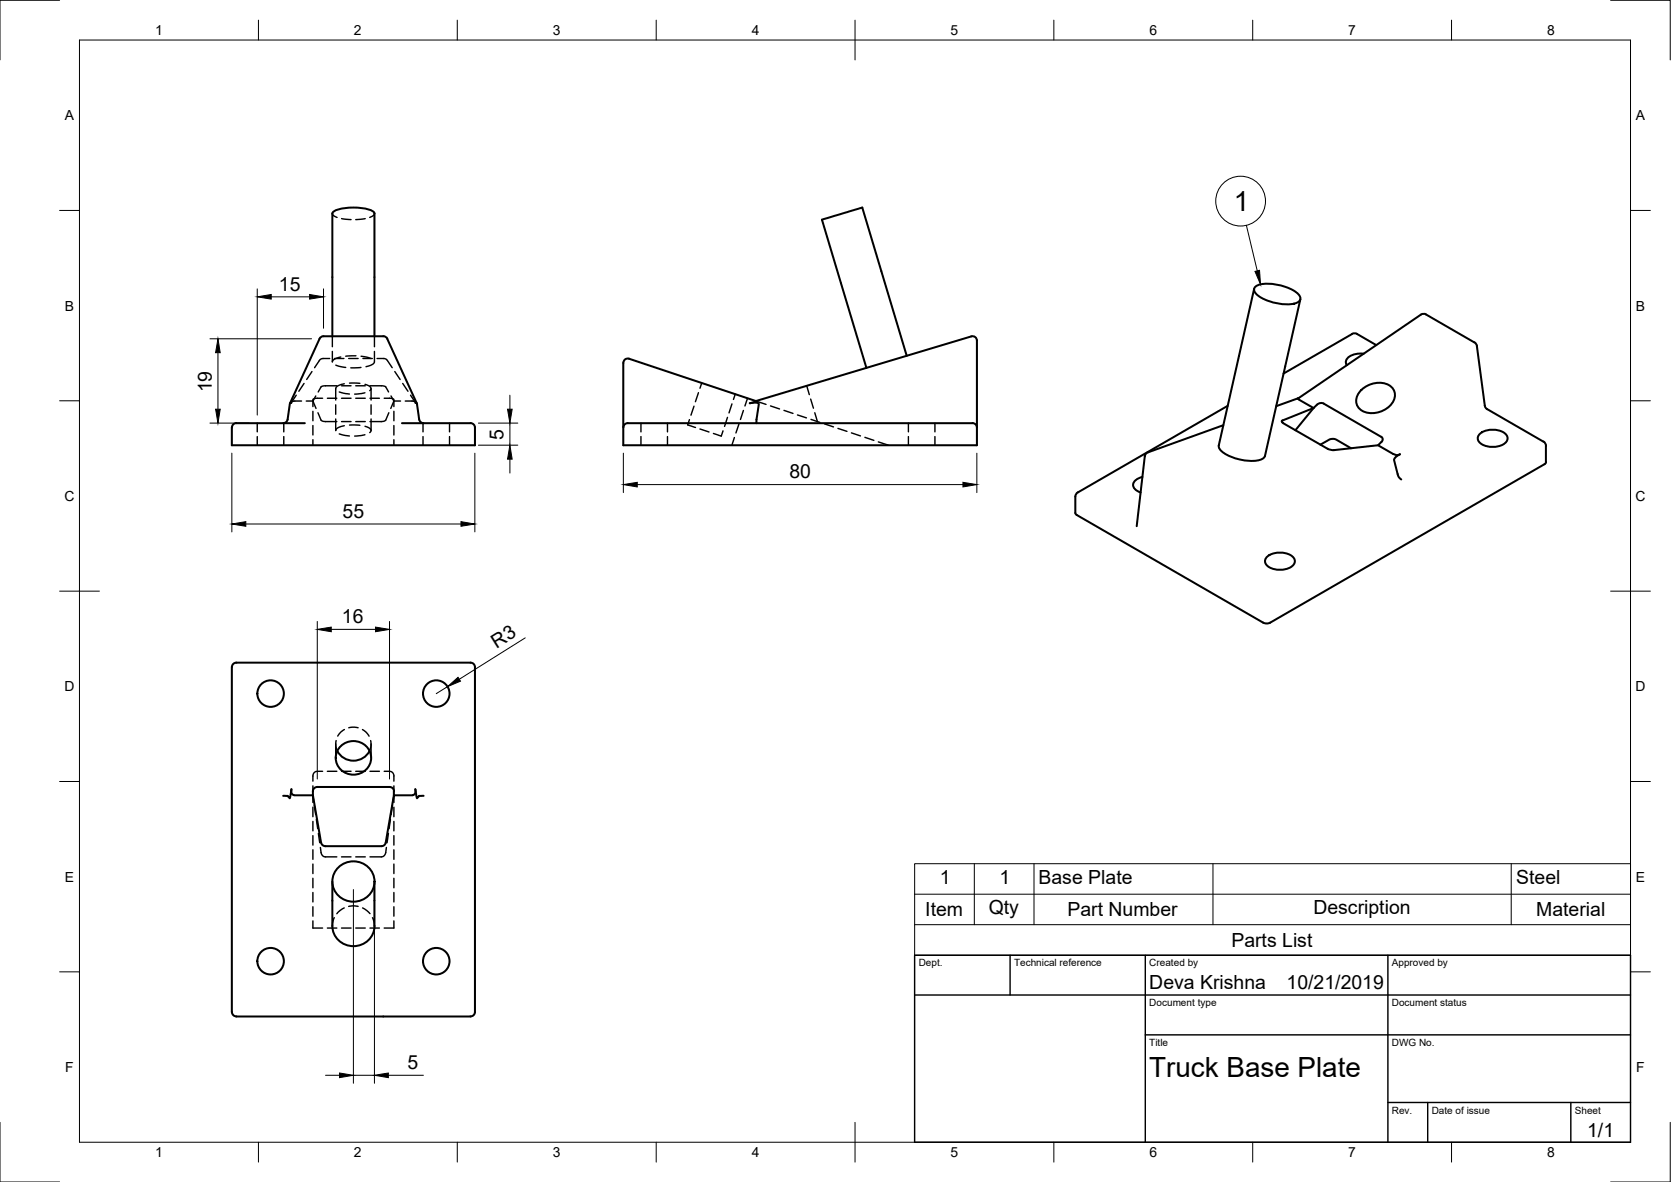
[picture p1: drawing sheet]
<svg xmlns="http://www.w3.org/2000/svg" width="420mm" height="297mm" viewBox="0 0 420 297" stroke-linecap="round" stroke-linejoin="round" font-family="sans-serif">
<!-- layer: Visible -->
<g fill="none" stroke="#000" stroke-width=".51">
<path d="M315.3 72.6l-8.9 39.3a3.2 3.2 0 0 0 2.5 2.6 11.1 11.1 0 0 0 8.6 .8l.6-.7 8.9-39.4M315.7 72a9.5 9.5 0 0 1 7.8 .2 4.8 4.8 0 0 1 3.5 2.8 1.61 1.61 0 0 1-1.6 1.3 12.5 12.5 0 0 1-9.6-2.5 1.15 1.15 0 0 1-.1-1.8zM358.6 79l12.1 7M358.6 79a1.22 1.22 0 0 0-1.3 .1l-30.9 21 .3 .4 3.6 2-7.8 3.2-.2 .2 .3 .4M83.6 84.5v-30.8a1.79 1.79 0 0 1 1.5-1.1 13.9 13.9 0 0 1 8.7 .5l.4 .6-.1 30.8M158.2 90.2l31.9 10.6M158.2 90.1a1.14 1.14 0 0 0-1.5 1.1v20.7h88.9v-26.3a1.11 1.11 0 0 0-1.4-1.1l-55.7 16.8a1.91 1.91 0 0 1 2.3 .3l-.6 4.7M228 89.4l-11.2-37.2-.6 .1-9.5 2.9 11.1 37.2M342.3 98a5.9 5.9 0 0 1 7.5-.8 3.2 3.2 0 0 1-.4 4.8 5.9 5.9 0 0 1-7.5 .8 3.2 3.2 0 0 1 .4-4.8zM342.9 88.9a4.3 4.3 0 0 0-4.5 1.7l.2 1.2M346.1 86.7l-4.9-2.8-.9-.1-17.6 10.1M370.7 86l.5 .4 .2 .6 1.9 15 .3 .6 14.5 8.4"/>
<path d="M59.4 106.3h17.2M59.4 106.3a1.11 1.11 0 0 0-1.1 1.1M71.2 106.3a1.13 1.13 0 0 0 1.1-.9l.6-4 7.6-16.5 .8-.4h15.1l.6 .2 .4 .4 7.4 16.3 .6 4a1.17 1.17 0 0 0 1.1 .9M101.1 106.3h17.2M118.3 106.3a1.11 1.11 0 0 1 1.1 1.1v4.5h-61.1v-4.5M157.8 106.3h86.7M157.9 106.3a1.11 1.11 0 0 0-1.2 1.1M244.5 106.3a1.11 1.11 0 0 1 1.1 1.1M287.3 119.9l-.7 .2a1.91 1.91 0 0 0-1.5 2.4 2.97 2.97 0 0 0 1.7 1.3M307.6 106.9l-18.9 6.7a1.26 1.26 0 0 0-.8 1.1l-2.1 17.5M308.7 102l-37.7 21.7M322.6 106.3l11.2 6.5"/>
<path d="M326.5 100.1l-5.6 2M331.1 101.7l-5.4 6.4M332 111.7l2.2-1.2a2.06 2.06 0 0 1 1.8 0l3.7 2.2M332.8 101.4l14.5 8.4a.78 .78 0 0 1 0 1.3M332.9 101.4l-.7-.1-1.1 .4M333.8 112.8l1.6 .3M335.4 113.1l11.1-1.2 4.1 2.3 .8 .2 .6-.2a2.07 2.07 0 0 0-1.5 1.5l.9 3.4a1.84 1.84 0 0 0 .9 1.4M347.3 111.1l-.8 .8M372.1 109a5.2 5.2 0 0 1 6.8 .4 1.82 1.82 0 0 1-1.5 2.6 5.2 5.2 0 0 1-5.6-1.1 1.42 1.42 0 0 1 .3-1.9zM388.1 111l.5 .4 .1 .7v4l-.3 .6-69 39.8-.7 .2-1.1-.2-46.9-27.1-.3-.5v-4.1l.2-.6 .4-.5M318.6 139.9a5.2 5.2 0 0 1 6.8 .4 1.82 1.82 0 0 1-1.5 2.5 5.2 5.2 0 0 1-5.6-1.1 1.42 1.42 0 0 1 .3-1.8zM58.3 167.6v86.7"/>
<path d="M58.3 167.6a1.11 1.11 0 0 1 1.1-1.1h58.9a1.11 1.11 0 0 1 1.1 1.1v86.7a1.11 1.11 0 0 1-1.1 1.1M71.2 200h1.1l.6 .6 .4-2.3a1.05 1.05 0 0 0 .8 1.6h4.6l2 11.9M78.7 199.9v-1.1a1.07 1.07 0 0 1 1.1-1h18.1a1.09 1.09 0 0 1 1.2 1l-.1 1.1M84.8 188.7a4.6 4.6 0 0 0 8.1 0M85.5 187.7a4.4 4.4 0 0 1 6.1-.6 4.4 4.4 0 0 1 .7 6.1 4.4 4.4 0 0 1-6.1 .6 4.4 4.4 0 0 1-.7-6.1zM106.5 200h-1.1l-.6 .6-.4-2.3a1.05 1.05 0 0 1-.8 1.6h-4.6l-2 11.9a1.09 1.09 0 0 1-1.1 .8M80.7 211.8a1.1 1.1 0 0 0 1.1 .8h14.1M85.1 217.9a5.2 5.2 0 0 1 7.4-.1 5.2 5.2 0 0 1 .1 7.3 5.2 5.2 0 0 1-7.3 .2 5.2 5.2 0 0 1-.2-7.4zM83.6 221.5v11.2a5.3 5.3 0 0 0 5.3 5.1 5.3 5.3 0 0 0 5.3-5.1l-.1-11.2M58.3 254.3a1.11 1.11 0 0 0 1.1 1.1M59.4 255.4h58.9"/>
<circle cx="68" cy="174.3" r="3.3"/>
<circle cx="109.7" cy="174.3" r="3.3"/>
<circle cx="68" cy="241.6" r="3.3"/>
<circle cx="109.7" cy="241.6" r="3.3"/>
</g>
<!-- layer: Hidden -->
<g fill="none" stroke="#000" stroke-width=".36">
<path d="M83.6 53.7l.3 .5 .9 .4M85.9 54.9l2.4 .3M91.8 54.9l-2.3 .3M94.1 53.7l-.3 .5-.8 .4M74.5 99.3l-1.2 1.8M76.5 96.4l-1.4 1.9M78.4 93.4l-1.3 2M79.4 99.5l-.7 1.3M82.9 90.1h-1.7l-.7 .2-1.4 2.1M83.6 88.3v2.6a2.44 2.44 0 0 1 2.1-1.2M83.6 84.5v2.6M84.1 90.1h2.4"/>
<path d="M84.4 91.8l2.5 .5M84.7 97l-3.7 .1-1 1.4M85.3 98.5l2.6 .5M85.9 97h2.4M86.6 96.4a2.38 2.38 0 0 0-2.2 1.2v2.9M87.7 90.1h2.3M87.9 96.3h2.6M89.5 97h2.3M89.5 89.4l-2.6 .1M90.8 92.3l-2.6 .1M90.8 89.5l2.5 .6M91.2 90.1h2.4"/>
<path d="M91.8 98.7l-2.6 .3M91.8 96.6a1.38 1.38 0 0 1 1.5 1.2l-.3 .4M93 97l3.7 .1 1 1.4M93.3 97.6v2.9M94.1 88.3v2.6a2.5 2.5 0 0 1-2.1 1.2M94.1 84.5v2.6M94.8 90.1h1.7l.7 .2 1.4 2.1M98.3 99.5l.7 1.3M99.3 93.4l1.3 2M101.3 96.4l1.3 1.9M103.2 99.3l1.2 1.8M175.6 98.7l-.7 2.3"/>
<path d="M176.4 96.2l-.4 1.4M184.9 99l-.5 1.4M202.8 97l.7 2.2M64.7 106.3v2.2M64.7 109.7v2.2M71.4 106.3v2.2M71.4 109.7v2.2M75.8 100.8h-1.9l-.6 .2v.3l-.1-.1-.3 .1M77 100.8h1.7M78.7 100.8l.8 1.8M78.7 100.8v1.4M78.7 103.4v2.3"/>
<path d="M78.7 106.9v2.4M78.7 110.5v1.4M79.9 103.7l.8 1.9 .4 .2 3.6 .1M81.1 100.1l-2 .1-.4 .2v.4M82.3 100.1h2.4M84.4 105.3v2.9a2.38 2.38 0 0 1 2.2-1.2M84.4 101.7v2.4M85.3 109l2.6 .6M85.9 100.1h2.4M85.9 105.9h2.4M87.9 106.8l2.6 .1M89.5 100.1h2.3"/>
<path d="M89.5 105.9h2.3M91.8 109.2l-2.6 .4M91.8 107.1a1.38 1.38 0 0 1 1.5 1.3l-.3 .3M93 100.1h2.4M93.3 101.7v2.4M93.3 105.3v2.9M96.6 100.1l2.1 .1 .3 .2v.4M97.8 103.7l-.8 1.9-.4 .2-3.6 .1M99 100.8h1.7M99 100.8l-.7 1.8M99 100.8v1.4M99 103.4v2.3"/>
<path d="M99 106.9v2.4M99 110.5v1.4M101.9 100.8h1.9l.6 .2v.3l.2-.1 .2 .1M106.4 106.3v2.2M106.4 109.7v2.2M113 106.3v2.2M113 109.7v2.2M161.2 106.3v2.2M161.2 109.7v2.2M167.8 106.3v2.2M167.8 109.7v2.2M173.4 105.5l-.5 1.3 2 .6"/>
<path d="M174.5 102.1l-.8 2.2M176 107.8l2.3 .8M181.8 108.3l-.4 1.3-2-.7M182.9 104.9l-.7 2.3M184 101.5l-.7 2.3M184.7 109.9l-.7 2M185.8 106.6l-.8 2.2M186.9 103.2l-.7 2.2M188 100.1l-.7 1.9M190.1 100.8l2.5 .8M193.7 102l2.3 .8M197.1 103.1l2.3 .8"/>
<path d="M200.5 104.3l2.3 .7M203.8 100.3l.7 2.3M203.9 105.4l2.3 .8M204.9 103.7l.6 2.2M207.3 106.5l2.3 .8M210.7 107.7l2.3 .7M214.1 108.8l2.2 .7M217.5 109.9l2.2 .8M220.9 111l2.5 .9M228.4 106.3v2.2M228.4 109.7v2.2M235.1 106.3v2.2"/>
<path d="M235.1 109.7v2.2M78.7 197.5v1.3M81.1 193.8h-1.3a1.12 1.12 0 0 0-1.1 1.2v1.3M82.3 193.8h2.4M84.4 187v3.5M84.5 186.1v1.5l.3 1.1M85.9 193.8h2.4M86.6 183.3l-.8 .6-.9 1.1M87.7 182.9l.9-.2 1.4 .2M89.5 193.8h2.3M91.1 183.3l.8 .6 .9 1.1M93 193.8h2.4"/>
<path d="M93.2 186.1l.1 1.5-.4 1.1M93.3 187v3.5M96.6 193.8h1.3a1.12 1.12 0 0 1 1.1 1.2v1.3M99 197.5v1.3M78.7 202.8v2.4M78.7 206.4v2.4M78.7 210v2.4M78.7 213.6v2.3M78.7 217.1v2.4M78.9 201.2l-.2-1.3v1.8M79 202.4l.4 2.3M79.5 205.9l.4 2.3"/>
<path d="M80.1 209.4l.3 2.4M80.6 213l.1 1.3a1.16 1.16 0 0 0 1.1 1h2.9M85.9 215.3h2.4M89.5 215.3h2.3M97.2 213l-.2 1.3a1.16 1.16 0 0 1-1.1 1h-2.9M97.7 209.4l-.4 2.4M98.2 205.9l-.4 2.3M98.7 202.4l-.4 2.3M98.8 201.2l.2-1.3v1.8M99 202.8v2.4M99 206.4v2.4M99 210v2.4"/>
<path d="M99 213.6v2.3M99 217.1v2.4M78.7 220.7v2.4M78.7 224.3v2.4M78.7 227.9v2.3M78.7 231.4v1.8h2.4M82.3 233.2h2.4M84.1 230.6l-.5 2.1M85.9 233.2h2.4M86.6 228.2l-1.1 .6-.8 .8M87.7 227.8l.8-.1 1.5 .1M89.5 233.2h2.3"/>
<path d="M91.2 228.2l1 .6 .8 .8M93 233.2h2.4M93.7 230.6l.4 2.1M99 220.7v2.4M99 224.3v2.4M99 227.9v2.3M99 231.4v1.8h-2.4"/>
</g>
<!-- layer: Border -->
<g fill="none" stroke="#000" stroke-width=".25">
<path d="M15 .1h-15v15M20 10.1h390v276.9h-390zM65 5.1v5M115 5.1v5M165 5.1v5M215 5.1v10M265 5.1v5M315 5.1v5M365 5.1v5M405 .1h15v15M15 52.9h5M410 52.9h5"/>
<path d="M15 100.7h5M410 100.7h5M15 148.6h10M405 148.6h10M15 196.4h5M410 196.4h5M15 244.2h5M410 244.2h5M0 282.1v14.9h15M65 287v5M115 287v5M165 287v5"/>
<path d="M215 282.1v9.9M265 287v5M315 287v5M365 287v5M420 282.1v14.9h-15"/>
</g>
<!-- layer: TitleBlock -->
<path d="M230 240.1h180v46.9h-180zM230 250h180M254 240.1v9.9M288 240.1v46.9M349 240.1v46.9M288 260.1h122M349 277.1h61M359 277.1v9.9M395 277.1v9.9" fill="none" stroke="#000" stroke-width=".36"/>
<!-- layer: BOM -->
<g fill="none" stroke="#000" stroke-width=".25">
<path d="M313.4 56.6l2.7 11.5M230 217.1h180v23h-180zM245 217.1v15.3M260 217.1v15.3M305 217.1v15.3M380 217.1v15.3M230 232.4h180M230 224.7h180"/>
<circle cx="311.9" cy="50.5" r="6.3"/>
</g>
<path d="M315.6 68.2l1.1-.3 .2 3.6z" fill="#000" stroke="#000" stroke-width=".25"/>
<!-- layer: Dimensions -->
<g fill="none" stroke="#000" stroke-width=".25">
<path d="M64.7 72.6v31.7M68.2 74.6h9.7M81.3 72.6v9.9M52.8 85.1h25.5M54.8 88.6v14.2M128.2 99.3v3.5M52.8 106.3h9.9M58.3 113.9v19.8M119.4 113.9v19.8M120.3 106.3h9.9M120.3 111.9h9.9M128.2 106.3v5.6"/>
<path d="M128.2 115.4v3.5M156.7 113.9v9.9M245.6 113.9v9.9M61.8 131.7h54.1M160.2 121.8h81.9M79.8 156.2v39.6M83.3 158.2h11.1M97.9 156.2v39.6M112.5 172.6l-2.8 1.7M132.1 160.3l-16.6 10.4M88.9 223.5v48.7M94.1 223.5v48.7"/>
<path d="M81.9 270.2h3.5M88.9 270.2h5.2M97.6 270.2h8.9"/>
</g>
<g fill="#000" stroke="#000" stroke-width=".25">
<path d="M64.7 74.6l3.5-.6v1.2zM77.9 74l3.4 .6-3.4 .6zM54.8 85.1l.6 3.5h-1.2zM54.2 102.8h1.2l-.6 3.5zM127.6 102.8h1.2l-.6 3.5zM128.2 111.9l.6 3.5h-1.2zM58.3 131.7l3.5-.6v1.2zM115.9 131.1l3.5 .6-3.5 .6zM156.7 121.8l3.5-.6v1.2zM242.1 121.2l3.5 .6-3.5 .6zM79.8 158.2l3.5-.6v1.2zM94.4 157.6l3.5 .6-3.5 .6z"/>
<path d="M112.5 172.6l2.7-2.4 .6 1zM85.4 269.6l3.5 .6-3.5 .6zM94.1 270.2l3.5-.6v1.2z"/>
</g>
<g font-size="7">
<text x="310.3" y="53.1">1</text>
<text x="289" y="270.6">Truck Base Plate</text>
</g>
<g font-size="4.9">
<text x="70.1" y="73">15</text>
<text x="53.2" y="98.6" transform="rotate(-90 53.2 98.6)">19</text>
<text x="126.6" y="110.5" transform="rotate(-90 126.6 110.5)">5</text>
<text x="198.5" y="120.2">80</text>
<text x="86.1" y="130.1">55</text>
<text x="86" y="156.6">16</text>
<text x="124.8" y="163" transform="rotate(-32 124.8 163)">R3</text>
<text x="236.3" y="222.1">1</text>
<text x="251.3" y="222.1">1</text>
<text x="261.1" y="222">Base Plate</text>
<text x="381.3" y="222.1">Steel</text>
<text x="232.7" y="230.3">Item</text>
<text x="248.6" y="229.8">Qty</text>
<text x="268.4" y="230.3">Part Number</text>
<text x="330.2" y="229.8">Description</text>
<text x="386.3" y="230.3">Material</text>
<text x="309.6" y="237.9">Parts List</text>
<text x="289" y="248.5">Deva Krishna</text>
<text x="323.5" y="248.5">10/21/2019</text>
<text x="102.4" y="268.7">5</text>
<text x="399.1" y="285.7">1/1</text>
</g>
<g font-size="3.5">
<text x="39" y="8.8">1</text>
<text x="89" y="8.8">2</text>
<text x="139" y="8.8">3</text>
<text x="189" y="8.8">4</text>
<text x="239" y="8.8">5</text>
<text x="289" y="8.8">6</text>
<text x="339" y="8.8">7</text>
<text x="389" y="8.8">8</text>
<text x="16.3" y="30.2">A</text>
<text x="411.3" y="30.2">A</text>
<text x="16.3" y="78">B</text>
<text x="411.3" y="78">B</text>
<text x="16.2" y="125.9">C</text>
<text x="411.2" y="125.9">C</text>
<text x="16.2" y="173.7">D</text>
<text x="411.2" y="173.7">D</text>
<text x="16.3" y="221.6">E</text>
<text x="411.3" y="221.6">E</text>
<text x="16.4" y="269.4">F</text>
<text x="411.4" y="269.4">F</text>
<text x="39" y="290.8">1</text>
<text x="89" y="290.8">2</text>
<text x="139" y="290.8">3</text>
<text x="189" y="290.8">4</text>
<text x="239" y="290.8">5</text>
<text x="289" y="290.8">6</text>
<text x="339" y="290.8">7</text>
<text x="389" y="290.8">8</text>
</g>
<g font-size="2.5">
<text x="231" y="242.9">Dept.</text>
<text x="255" y="242.9">Technical reference</text>
<text x="289" y="242.9">Created by</text>
<text x="350" y="242.9">Approved by</text>
<text x="289" y="252.8">Document type</text>
<text x="350" y="252.8">Document status</text>
<text x="289" y="262.9">Title</text>
<text x="350" y="262.9">DWG No.</text>
<text x="350" y="279.9">Rev.</text>
<text x="360" y="279.9">Date of issue</text>
<text x="396" y="279.9">Sheet</text>
</g>
</svg>
